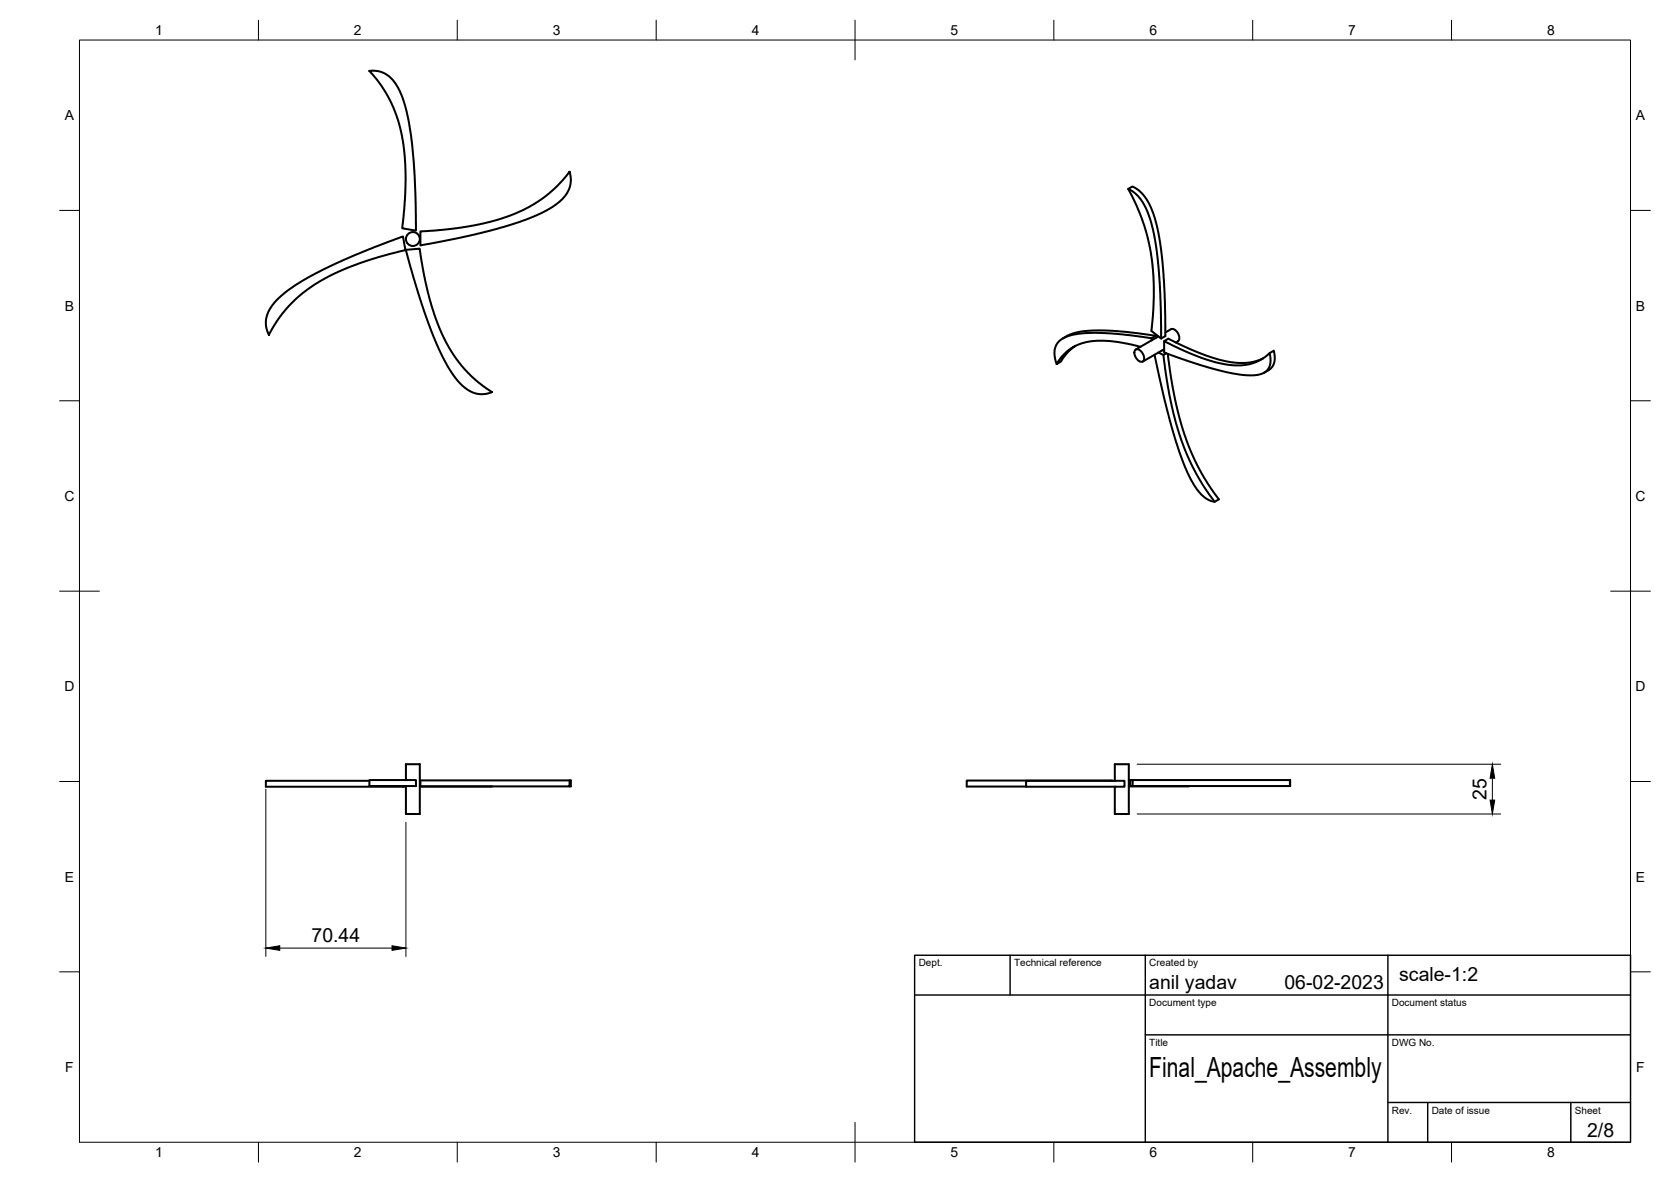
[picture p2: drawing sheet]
<svg xmlns="http://www.w3.org/2000/svg" width="420mm" height="297mm" viewBox="0 0 420 297" stroke-linecap="round" stroke-linejoin="round" font-family="sans-serif">
<!-- layer: Visible -->
<g fill="none" stroke="#000" stroke-width=".51">
<path d="M92.9 17.8h.4a7.2 7.2 0 0 1 7.1 4.8l1.1 2.7 .8 2.9 1.3 7.8 .6 7.9 .4 14.1-3.5-.6 .7-7.2 .2-7.4-.6-6.5-1.3-6.1-1.3-3.3-1.6-3.3-2-3zM105.7 58.2l8.3-.7 5.5-.9 5.1-1.2 4.9-1.7 3.6-1.7 4.3-2.9 2.9-2.6 2.9-3.3 .1 .2a7 7 0 0 1-3.3 7.9l-4.1 2.4-5.1 2-7.5 2.3-8.8 2-8.8 1.7zM283.7 47.5l1-.6 .3 .1 1.5 1 1.4 1.5 1.1 1.8 .9 2.1 1.1 3.9 1.2 8 .7 10.5 .1 8.7-1 .6-2.5-1.9 .5-5.6 .1-5.7-.3-5.3-.8-5-.9-3.5-1.1-3.4-1.6-3.8zM283.7 47.5l2 1.4 1.8 2.2 1.4 3.1 1.1 3.8 .8 4.7 .6 5.9 .5 8.7 .1 7.8M69.6 75.4l2.1-1.9 2.4-1.7 6.9-3.9 8.2-3.8 12.1-4.7 .6 3.5-8.4 2.2-6.2 2.2-5.5 2.6-4.6 2.9-2.7 2.2-2.6 2.7-2.2 2.9-2.1 3.5-.2-.3a7.2 7.2 0 0 1 2.2-8.4zM102 62.8l3.5-.3 1.1 6.7 1.3 5.5 1.7 5.4 1.6 4 2.1 3.9 2.1 3.1 2.3 2.6 1.6 1.6 4.4 3.2-.7 .3a7.3 7.3 0 0 1-7.8-3l-2.7-3.9-2-3.9-1.7-3.8-3.6-10.3zM270.4 86.9l-2.2 1.9-1.5 2.1-1 .6 1.4-2 1.8-1.6 2.1-1.2 2.3-.8 2.6-.3 2.9 .1 3.7 .5 4.3 1M285.5 87.9a1.5 1.5 0 0 1 2 1.2 1.34 1.34 0 0 1-.3 1.8 2.17 2.17 0 0 1-1.7-3zM289.5 85l.1 .5M290.6 84.4l-8.2-1.1-7.1-.3-2.8 .2-2 .4-1.5 .5-1.7 1M290.7 84.9l-.1-.5a2.71 2.71 0 0 1-2.6 .4l-7.1-.9-5.2-.3-4.3 .2-2.6 .6-2.2 1.1-1.1 1.3-.3 1-.1 1.1 .6 2.6M291.3 88.6l1.2 .6 .8-.4"/>
<path d="M291.3 84.5l-5.7 3.3M292.3 88l.4 .2M292.5 89.2l.9 6.6 1 5.3 1.2 4.8 1.3 4.4 1.7 4.2 2.3 4.7 2 3.3 2.5 3.6M292.7 85.7l4.5 2.2 4.8 2 3.8 1.2 4.4 .7 3-.1 2.1-.5 2.1-1 2.9-2.1 .2 2.1-.3 1.4-.8 1.1-1.5 .9M292.7 87.8l-5.4 3.1M293 83.6l1.4-.9a2.02 2.02 0 0 1 1.8 3.1M293.6 88.9l.8 5.9 1.1 5.6 2 7.7 1.8 5.1 2 4.2 2.2 3.9 3 4.2-1.1 .6-1.1-.3-1-.5-2-1.8-1.7-2.7-1.7-3.6-1.6-4.4-2.1-7.1-3.9-16.5M296.2 85.8l-.5 .3M319.2 88.7l.3 1.6-.1 1.2-.3 .9-.8 1-1.1 .5-1 .3-1.7 .1-2.3-.1-3.7-.7-4.7-1.2-11.1-3.7v-2.9l1.1-.6 5.2 2.5 5.6 2.2 3.9 1 3.9 .4a11.4 11.4 0 0 0 5.2-1.1M92.9 196h11.7v1.5h-11.7zM92.9 196.2h-26.1v1.5h34.5M101.3 197.5v.2h.6v-.2"/>
<path d="M102 197.5l.1 .2M102.1 196v-3.9h3.5v12.5h-3.5v-7.1M105.6 196.2h.1M123.7 197.6l-18.1 .1M143.2 196.1h-37.5v1.5h37.5v-1.5h.3v1.5h-.3M258 196.2h24.7v1.5h-24.7zM279.4 196.2h.3M279.4 196.2h-36.3v1.5h14.9M280.3 196.2v-4.1h3.5v12.5h-3.5v-6.9M283.8 196.1h.2v1.5h-.2M284 196.1h.2M284.2 196h.6v1.5h-.6z"/>
<path d="M284.8 197.5h39.5l.1-1.5-.1 1.5M284.8 196h39.5M299 197.5l-15 .1"/>
<circle cx="103.8" cy="60.1" r="1.75"/>
</g>
<!-- layer: BORDER -->
<g fill="none" stroke="#000" stroke-width=".25">
<path d="M20 10.1h390v276.9h-390zM65 5.1v5M115 5.1v5M165 5.1v5M215 5.1v10M265 5.1v5M315 5.1v5M365 5.1v5M15 52.9h5M410 52.9h5M15 100.7h5M410 100.7h5"/>
<path d="M15 148.6h10M405 148.6h10M15 196.4h5M410 196.4h5M15 244.2h5M410 244.2h5M65 287v5M115 287v5M165 287v5M215 282.1v9.9M265 287v5M315 287v5"/>
<path d="M365 287v5"/>
</g>
<!-- layer: FD_Dimensions -->
<path d="M66.8 198.3v42.1M285.9 192.1h91.4M375.2 195.6v5.5M102.1 206.7v33.7M285.9 204.6h91.4M70.3 238.3h28.3" fill="none" stroke="#000" stroke-width=".25"/>
<path d="M375.2 192.1l.6 3.5h-1.1zM374.7 201.1h1.1l-.6 3.5zM66.8 238.3l3.5-.6v1.1zM98.6 237.7l3.5 .6-3.5 .5z" fill="#000" stroke="#000" stroke-width=".25"/>
<!-- layer: TITLEBLOCK -->
<path d="M230 240.1h180v46.9h-180zM230 250h180M254 240.1v9.9M288 240.1v46.9M349 240.1v46.9M288 260.1h122M349 277.1h61M359 277.1v9.9M395 277.1v9.9" fill="none" stroke="#000" stroke-width=".36"/>
<text font-size="7" x="289" y="270.6">Final_Apache_Assembly</text>
<g font-size="4.9">
<text x="373.8" y="201" transform="rotate(-90 373.8 201)">25</text>
<text x="78.3" y="236.8">70.44</text>
<text x="289" y="248.5">anil yadav</text>
<text x="323" y="248.5">06-02-2023</text>
<text x="351.8" y="246.6">scale-1:2</text>
<text x="399.1" y="285.7">2/8</text>
</g>
<g font-size="3.5">
<text x="39" y="8.8">1</text>
<text x="89" y="8.8">2</text>
<text x="139" y="8.8">3</text>
<text x="189" y="8.8">4</text>
<text x="239" y="8.8">5</text>
<text x="289" y="8.8">6</text>
<text x="339" y="8.8">7</text>
<text x="389" y="8.8">8</text>
<text x="16.3" y="30.2">A</text>
<text x="411.3" y="30.2">A</text>
<text x="16.3" y="78">B</text>
<text x="411.3" y="78">B</text>
<text x="16.2" y="125.9">C</text>
<text x="411.2" y="125.9">C</text>
<text x="16.2" y="173.7">D</text>
<text x="411.2" y="173.7">D</text>
<text x="16.3" y="221.6">E</text>
<text x="411.3" y="221.6">E</text>
<text x="16.4" y="269.4">F</text>
<text x="411.4" y="269.4">F</text>
<text x="39" y="290.8">1</text>
<text x="89" y="290.8">2</text>
<text x="139" y="290.8">3</text>
<text x="189" y="290.8">4</text>
<text x="239" y="290.8">5</text>
<text x="289" y="290.8">6</text>
<text x="339" y="290.8">7</text>
<text x="389" y="290.8">8</text>
</g>
<g font-size="2.5">
<text x="231" y="242.9">Dept.</text>
<text x="255" y="242.9">Technical reference</text>
<text x="289" y="242.9">Created by</text>
<text x="289" y="252.8">Document type</text>
<text x="350" y="252.8">Document status</text>
<text x="289" y="262.9">Title</text>
<text x="350" y="262.9">DWG No.</text>
<text x="350" y="279.9">Rev.</text>
<text x="360" y="279.9">Date of issue</text>
<text x="396" y="279.9">Sheet</text>
</g>
</svg>
